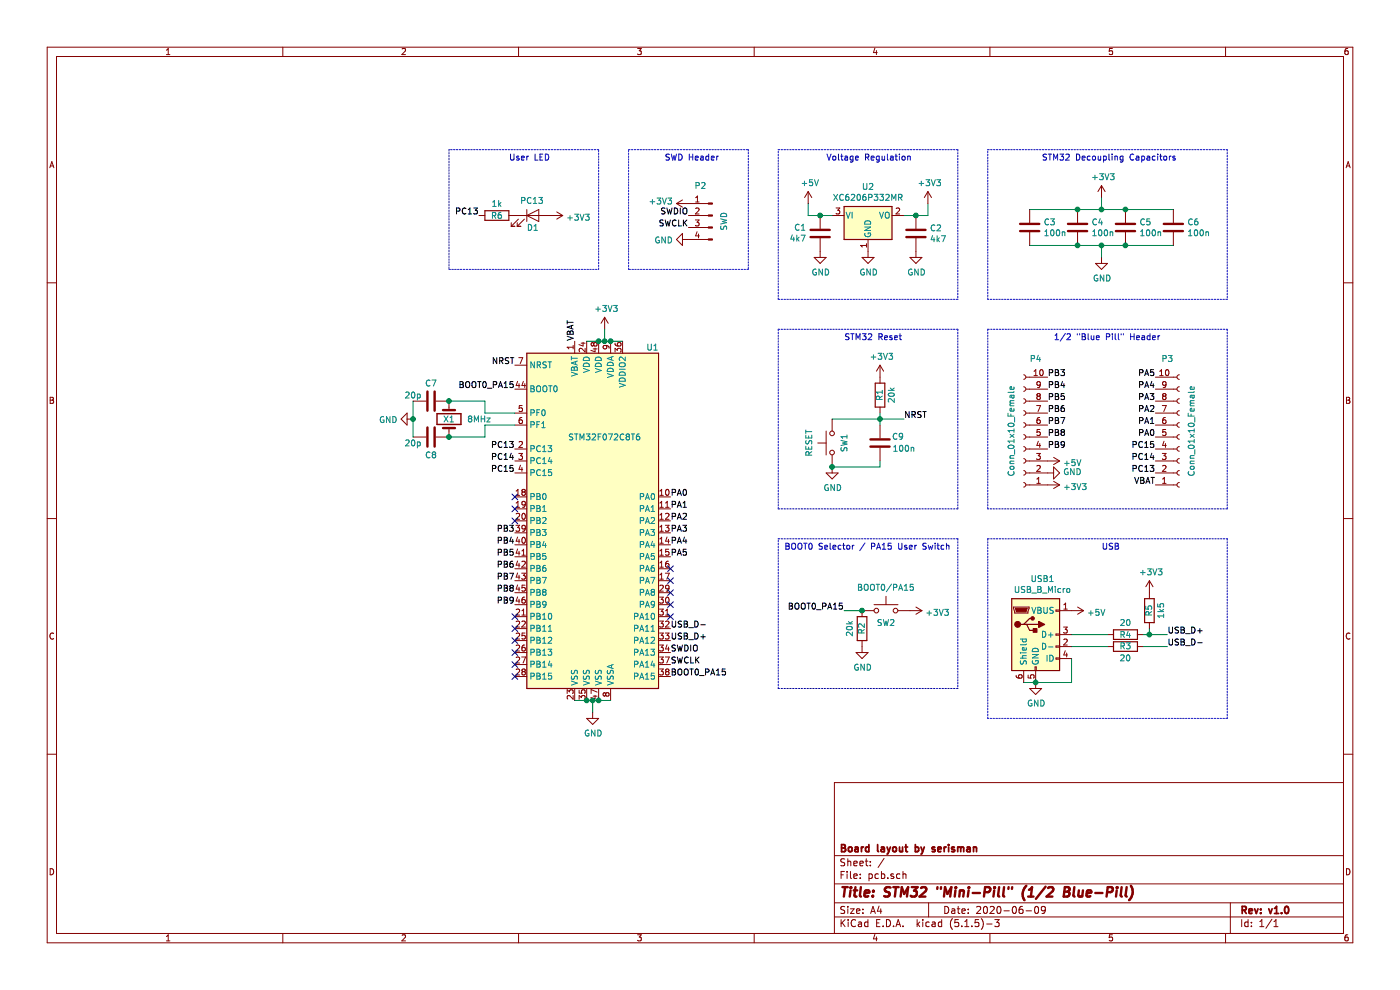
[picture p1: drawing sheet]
EESchema Schematic File Version 4
EELAYER 30 0
EELAYER END
$Descr A4 11693 8268
encoding utf-8
Sheet 1 1
Title "STM32 \"Mini-Pill\" (1/2 Blue-Pill)"
Date "2020-06-09"
Rev "v1.0"
Comp "Board layout by serisman"
Comment1 ""
Comment2 ""
Comment3 ""
Comment4 ""
$EndDescr
$Comp
L MCU_ST_STM32F0:STM32F072C8Tx U1
U 1 1
P 5000 4350
F 0 "U1" H 5450 5800 50  0000 C CNN
F 1 "STM32F072C8T6" H 5050 5050 50  0000 C CNN
F 2 "Package_QFP:LQFP-48_7x7mm_P0.5mm" H 4400 2950 50  0001 R CNN
F 3 "http://www.st.com/st-web-ui/static/active/en/resource/technical/document/datasheet/DM00090510.pdf" H 5000 4350 50  0001 C CNN
	1    5000 4350
	1    0    0    -1  
$EndComp
$Comp
L power:GND #PWR0101
U 1 1
P 4950 5950
F 0 "#PWR0101" H 4950 5700 50  0001 C CNN
F 1 "GND" H 4955 5777 50  0000 C CNN
F 2 "" H 4950 5950 50  0001 C CNN
F 3 "" H 4950 5950 50  0001 C CNN
	1    4950 5950
	1    0    0    -1  
$EndComp
Wire Wire Line
	4800 5850 4900 5850
Connection ~ 4900 5850
Wire Wire Line
	4900 5850 4950 5850
Connection ~ 5000 5850
Wire Wire Line
	5000 5850 5100 5850
Wire Wire Line
	4950 5950 4950 5850
Connection ~ 4950 5850
Wire Wire Line
	4950 5850 5000 5850
$Comp
L power:+3V3 #PWR0102
U 1 1
P 5050 2750
F 0 "#PWR0102" H 5050 2600 50  0001 C CNN
F 1 "+3V3" H 5065 2923 50  0000 C CNN
F 2 "" H 5050 2750 50  0001 C CNN
F 3 "" H 5050 2750 50  0001 C CNN
	1    5050 2750
	1    0    0    -1  
$EndComp
Wire Wire Line
	4900 2850 5000 2850
Connection ~ 5000 2850
Wire Wire Line
	5000 2850 5050 2850
Connection ~ 5100 2850
Wire Wire Line
	5100 2850 5200 2850
Wire Wire Line
	5050 2750 5050 2850
Connection ~ 5050 2850
Wire Wire Line
	5050 2850 5100 2850
$Comp
L Device:C C3
U 1 1
P 8600 1900
F 0 "C3" H 8715 1946 50  0000 L CNN
F 1 "100n" H 8715 1855 50  0000 L CNN
F 2 "modules:C_0805" H 8638 1750 50  0001 C CNN
F 3 "~" H 8600 1900 50  0001 C CNN
	1    8600 1900
	1    0    0    -1  
$EndComp
$Comp
L Device:C C4
U 1 1
P 9000 1900
F 0 "C4" H 9115 1946 50  0000 L CNN
F 1 "100n" H 9115 1855 50  0000 L CNN
F 2 "modules:C_0805" H 9038 1750 50  0001 C CNN
F 3 "~" H 9000 1900 50  0001 C CNN
	1    9000 1900
	1    0    0    -1  
$EndComp
$Comp
L Device:C C5
U 1 1
P 9400 1900
F 0 "C5" H 9515 1946 50  0000 L CNN
F 1 "100n" H 9515 1855 50  0000 L CNN
F 2 "modules:C_0805" H 9438 1750 50  0001 C CNN
F 3 "~" H 9400 1900 50  0001 C CNN
	1    9400 1900
	1    0    0    -1  
$EndComp
$Comp
L Device:C C6
U 1 1
P 9800 1900
F 0 "C6" H 9915 1946 50  0000 L CNN
F 1 "100n" H 9915 1855 50  0000 L CNN
F 2 "modules:C_0805" H 9838 1750 50  0001 C CNN
F 3 "~" H 9800 1900 50  0001 C CNN
	1    9800 1900
	1    0    0    -1  
$EndComp
$Comp
L power:+3V3 #PWR0103
U 1 1
P 9200 1650
F 0 "#PWR0103" H 9200 1500 50  0001 C CNN
F 1 "+3V3" H 9215 1823 50  0000 C CNN
F 2 "" H 9200 1650 50  0001 C CNN
F 3 "" H 9200 1650 50  0001 C CNN
	1    9200 1650
	1    0    0    -1  
$EndComp
$Comp
L power:GND #PWR0104
U 1 1
P 9200 2150
F 0 "#PWR0104" H 9200 1900 50  0001 C CNN
F 1 "GND" H 9205 1977 50  0000 C CNN
F 2 "" H 9200 2150 50  0001 C CNN
F 3 "" H 9200 2150 50  0001 C CNN
	1    9200 2150
	1    0    0    -1  
$EndComp
Wire Wire Line
	8600 1750 9000 1750
Connection ~ 9000 1750
Wire Wire Line
	9000 1750 9200 1750
Connection ~ 9400 1750
Wire Wire Line
	9400 1750 9800 1750
Wire Wire Line
	9800 2050 9400 2050
Connection ~ 9000 2050
Wire Wire Line
	9000 2050 8600 2050
Connection ~ 9400 2050
Wire Wire Line
	9400 2050 9200 2050
Wire Wire Line
	9200 1650 9200 1750
Connection ~ 9200 1750
Wire Wire Line
	9200 1750 9400 1750
Wire Wire Line
	9200 2150 9200 2050
Connection ~ 9200 2050
Wire Wire Line
	9200 2050 9000 2050
$Comp
L Connector:Conn_01x04_Male P2
U 1 1
P 5950 1800
F 0 "P2" H 6050 2050 50  0000 C CNN
F 1 "SWD" V 5850 1750 50  0000 C CNN
F 2 "Connector_PinHeader_2.54mm:PinHeader_1x04_P2.54mm_Horizontal" H 5950 1800 50  0001 C CNN
F 3 "~" H 5950 1800 50  0001 C CNN
	1    5950 1800
	-1   0    0    -1  
$EndComp
$Comp
L power:GND #PWR0105
U 1 1
P 5750 2000
F 0 "#PWR0105" H 5750 1750 50  0001 C CNN
F 1 "GND" V 5755 1872 50  0000 R CNN
F 2 "" H 5750 2000 50  0001 C CNN
F 3 "" H 5750 2000 50  0001 C CNN
	1    5750 2000
	0    1    1    0   
$EndComp
$Comp
L power:+3V3 #PWR0106
U 1 1
P 5750 1700
F 0 "#PWR0106" H 5750 1550 50  0001 C CNN
F 1 "+3V3" V 5765 1828 50  0000 L CNN
F 2 "" H 5750 1700 50  0001 C CNN
F 3 "" H 5750 1700 50  0001 C CNN
	1    5750 1700
	0    -1   -1   0   
$EndComp
$Comp
L Device:C C7
U 1 1
P 3600 3350
F 0 "C7" V 3450 3350 50  0000 C CNN
F 1 "20p" V 3550 3200 50  0000 C CNN
F 2 "modules:C_0805" H 3638 3200 50  0001 C CNN
F 3 "~" H 3600 3350 50  0001 C CNN
	1    3600 3350
	0    1    1    0   
$EndComp
$Comp
L Device:C C8
U 1 1
P 3600 3650
F 0 "C8" V 3750 3650 50  0000 C CNN
F 1 "20p" V 3650 3500 50  0000 C CNN
F 2 "modules:C_0805" H 3638 3500 50  0001 C CNN
F 3 "~" H 3600 3650 50  0001 C CNN
	1    3600 3650
	0    1    1    0   
$EndComp
Wire Wire Line
	3450 3350 3450 3500
$Comp
L power:GND #PWR0107
U 1 1
P 3450 3500
F 0 "#PWR0107" H 3450 3250 50  0001 C CNN
F 1 "GND" V 3455 3372 50  0000 R CNN
F 2 "" H 3450 3500 50  0001 C CNN
F 3 "" H 3450 3500 50  0001 C CNN
	1    3450 3500
	0    1    1    0   
$EndComp
Connection ~ 3450 3500
Wire Wire Line
	3450 3500 3450 3650
$Comp
L Device:C C9
U 1 1
P 7350 3700
F 0 "C9" H 7200 3650 50  0000 C CNN
F 1 "100n" H 7150 3750 50  0000 C CNN
F 2 "modules:C_0805" H 7388 3550 50  0001 C CNN
F 3 "~" H 7350 3700 50  0001 C CNN
	1    7350 3700
	-1   0    0    1   
$EndComp
$Comp
L power:GND #PWR0108
U 1 1
P 6950 3900
F 0 "#PWR0108" H 6950 3650 50  0001 C CNN
F 1 "GND" H 6955 3727 50  0000 C CNN
F 2 "" H 6950 3900 50  0001 C CNN
F 3 "" H 6950 3900 50  0001 C CNN
	1    6950 3900
	1    0    0    -1  
$EndComp
Text Label 4300 3750 2    50   ~ 0
PC13
Text Label 4300 3850 2    50   ~ 0
PC14
Text Label 4300 3950 2    50   ~ 0
PC15
Text Label 5600 4150 0    50   ~ 0
PA0
Text Label 5600 4250 0    50   ~ 0
PA1
Text Label 5600 4350 0    50   ~ 0
PA2
Text Label 5600 4450 0    50   ~ 0
PA3
Text Label 5600 4550 0    50   ~ 0
PA4
Text Label 5600 4650 0    50   ~ 0
PA5
Text Label 4300 4450 2    50   ~ 0
PB3
Text Label 4300 4550 2    50   ~ 0
PB4
Text Label 4300 4650 2    50   ~ 0
PB5
Text Label 4300 4750 2    50   ~ 0
PB6
Text Label 4300 4850 2    50   ~ 0
PB7
Text Label 4300 4950 2    50   ~ 0
PB8
Text Label 4300 5050 2    50   ~ 0
PB9
Text Label 4800 2850 1    50   ~ 0
VBAT
$Comp
L Connector:Conn_01x10_Female P4
U 1 1
P 8550 3650
F 0 "P4" H 8450 3000 50  0000 C CNN
F 1 "Conn_01x10_Female" V 8650 3600 50  0000 C CNN
F 2 "Connector_PinSocket_2.54mm:PinSocket_1x10_P2.54mm_Vertical" H 8550 3650 50  0001 C CNN
F 3 "~" H 8550 3650 50  0001 C CNN
	1    8550 3650
	-1   0    0    1   
$EndComp
$Comp
L Connector:Conn_01x10_Female P3
U 1 1
P 9850 3650
F 0 "P3" H 9750 3000 50  0000 C CNN
F 1 "Conn_01x10_Female" V 9950 3600 50  0000 C CNN
F 2 "Connector_PinSocket_2.54mm:PinSocket_1x10_P2.54mm_Vertical" H 9850 3650 50  0001 C CNN
F 3 "~" H 9850 3650 50  0001 C CNN
	1    9850 3650
	1    0    0    1   
$EndComp
Text Label 8750 3150 0    50   ~ 0
PB3
$Comp
L power:GND #PWR0109
U 1 1
P 8750 3950
F 0 "#PWR0109" H 8750 3700 50  0001 C CNN
F 1 "GND" V 8755 3822 50  0000 R CNN
F 2 "" H 8750 3950 50  0001 C CNN
F 3 "" H 8750 3950 50  0001 C CNN
	1    8750 3950
	0    -1   -1   0   
$EndComp
$Comp
L power:+3V3 #PWR0110
U 1 1
P 8750 4050
F 0 "#PWR0110" H 8750 3900 50  0001 C CNN
F 1 "+3V3" V 8765 4178 50  0000 L CNN
F 2 "" H 8750 4050 50  0001 C CNN
F 3 "" H 8750 4050 50  0001 C CNN
	1    8750 4050
	0    1    1    0   
$EndComp
$Comp
L power:+5V #PWR0111
U 1 1
P 8750 3850
F 0 "#PWR0111" H 8750 3700 50  0001 C CNN
F 1 "+5V" V 8765 3978 50  0000 L CNN
F 2 "" H 8750 3850 50  0001 C CNN
F 3 "" H 8750 3850 50  0001 C CNN
	1    8750 3850
	0    1    1    0   
$EndComp
Text Label 8750 3750 0    50   ~ 0
PB9
Text Label 8750 3650 0    50   ~ 0
PB8
Text Label 8750 3550 0    50   ~ 0
PB7
Text Label 8750 3450 0    50   ~ 0
PB6
Text Label 8750 3350 0    50   ~ 0
PB5
Text Label 8750 3250 0    50   ~ 0
PB4
Text Label 9650 3150 2    50   ~ 0
PA5
Text Label 9650 3250 2    50   ~ 0
PA4
Text Label 9650 3350 2    50   ~ 0
PA3
Text Label 9650 3450 2    50   ~ 0
PA2
Text Label 9650 3550 2    50   ~ 0
PA1
Text Label 9650 3650 2    50   ~ 0
PA0
Text Label 9650 3750 2    50   ~ 0
PC15
Text Label 9650 3850 2    50   ~ 0
PC14
Text Label 9650 3950 2    50   ~ 0
PC13
Text Label 9650 4050 2    50   ~ 0
VBAT
Text Notes 8800 2850 0    50   ~ 0
1/2 "Blue Pill" Header
$Comp
L Regulator_Linear:XC6206PxxxMR U2
U 1 1
P 7250 1800
F 0 "U2" H 7250 2042 50  0000 C CNN
F 1 "XC6206P332MR" H 7250 1951 50  0000 C CNN
F 2 "Package_TO_SOT_SMD:SOT-23" H 7250 2025 50  0001 C CIN
F 3 "https://www.torexsemi.com/file/xc6206/XC6206.pdf" H 7250 1800 50  0001 C CNN
	1    7250 1800
	1    0    0    -1  
$EndComp
$Comp
L power:GND #PWR0112
U 1 1
P 7250 2100
F 0 "#PWR0112" H 7250 1850 50  0001 C CNN
F 1 "GND" H 7255 1927 50  0000 C CNN
F 2 "" H 7250 2100 50  0001 C CNN
F 3 "" H 7250 2100 50  0001 C CNN
	1    7250 2100
	1    0    0    -1  
$EndComp
$Comp
L Device:C C2
U 1 1
P 7650 1950
F 0 "C2" H 7765 1996 50  0000 L CNN
F 1 "4k7" H 7765 1905 50  0000 L CNN
F 2 "modules:C_0805" H 7688 1800 50  0001 C CNN
F 3 "~" H 7650 1950 50  0001 C CNN
	1    7650 1950
	1    0    0    -1  
$EndComp
$Comp
L power:GND #PWR0113
U 1 1
P 7650 2100
F 0 "#PWR0113" H 7650 1850 50  0001 C CNN
F 1 "GND" H 7655 1927 50  0000 C CNN
F 2 "" H 7650 2100 50  0001 C CNN
F 3 "" H 7650 2100 50  0001 C CNN
	1    7650 2100
	1    0    0    -1  
$EndComp
$Comp
L power:GND #PWR0114
U 1 1
P 6850 2100
F 0 "#PWR0114" H 6850 1850 50  0001 C CNN
F 1 "GND" H 6855 1927 50  0000 C CNN
F 2 "" H 6850 2100 50  0001 C CNN
F 3 "" H 6850 2100 50  0001 C CNN
	1    6850 2100
	1    0    0    -1  
$EndComp
Wire Wire Line
	6850 1800 6950 1800
Wire Wire Line
	7550 1800 7650 1800
$Comp
L power:+3V3 #PWR0115
U 1 1
P 7750 1700
F 0 "#PWR0115" H 7750 1550 50  0001 C CNN
F 1 "+3V3" H 7765 1873 50  0000 C CNN
F 2 "" H 7750 1700 50  0001 C CNN
F 3 "" H 7750 1700 50  0001 C CNN
	1    7750 1700
	1    0    0    -1  
$EndComp
$Comp
L power:+5V #PWR0116
U 1 1
P 6750 1700
F 0 "#PWR0116" H 6750 1550 50  0001 C CNN
F 1 "+5V" H 6765 1873 50  0000 C CNN
F 2 "" H 6750 1700 50  0001 C CNN
F 3 "" H 6750 1700 50  0001 C CNN
	1    6750 1700
	1    0    0    -1  
$EndComp
Wire Wire Line
	7750 1700 7750 1800
Wire Wire Line
	7750 1800 7650 1800
Connection ~ 7650 1800
Wire Wire Line
	6750 1700 6750 1800
Wire Wire Line
	6750 1800 6850 1800
Connection ~ 6850 1800
Text Notes 6900 1350 0    50   ~ 0
Voltage Regulation
Wire Notes Line
	6500 1250 8000 1250
Wire Notes Line
	8000 1250 8000 2500
Wire Notes Line
	8000 2500 6500 2500
Wire Notes Line
	6500 2500 6500 1250
Text Label 5750 1800 2    50   ~ 0
SWDIO
Text Label 5750 1900 2    50   ~ 0
SWCLK
NoConn ~ 4300 4150
NoConn ~ 4300 4250
NoConn ~ 4300 4350
NoConn ~ 4300 5150
NoConn ~ 4300 5350
NoConn ~ 4300 5450
NoConn ~ 4300 5550
NoConn ~ 4300 5650
NoConn ~ 5600 4750
NoConn ~ 5600 4850
NoConn ~ 5600 4950
NoConn ~ 5600 5050
NoConn ~ 5600 5150
NoConn ~ 4300 5250
Text Label 5600 5250 0    50   ~ 0
USB_D-
Text Label 5600 5350 0    50   ~ 0
USB_D+
$Comp
L Device:R R2
U 1 1
P 7200 5250
F 0 "R2" V 7200 5250 50  0000 C CNN
F 1 "20k" V 7300 5250 50  0000 C CNN
F 2 "modules:R_0805" V 7130 5250 50  0001 C CNN
F 3 "~" H 7200 5250 50  0001 C CNN
	1    7200 5250
	-1   0    0    1   
$EndComp
$Comp
L power:GND #PWR0117
U 1 1
P 7200 5400
F 0 "#PWR0117" H 7200 5150 50  0001 C CNN
F 1 "GND" H 7205 5227 50  0000 C CNN
F 2 "" H 7200 5400 50  0001 C CNN
F 3 "" H 7200 5400 50  0001 C CNN
	1    7200 5400
	1    0    0    -1  
$EndComp
$Comp
L power:+3V3 #PWR0118
U 1 1
P 7600 5100
F 0 "#PWR0118" H 7600 4950 50  0001 C CNN
F 1 "+3V3" V 7615 5228 50  0000 L CNN
F 2 "" H 7600 5100 50  0001 C CNN
F 3 "" H 7600 5100 50  0001 C CNN
	1    7600 5100
	0    1    1    0   
$EndComp
Text Label 5600 5450 0    50   ~ 0
SWDIO
Text Label 5600 5550 0    50   ~ 0
SWCLK
Wire Notes Line
	5250 1250 6250 1250
Wire Notes Line
	6250 1250 6250 2250
Wire Notes Line
	6250 2250 5250 2250
Wire Notes Line
	5250 2250 5250 1250
Text Notes 5550 1350 0    50   ~ 0
SWD Header
$Comp
L Device:R R1
U 1 1
P 7350 3300
F 0 "R1" V 7350 3300 50  0000 C CNN
F 1 "20k" V 7250 3300 50  0000 C CNN
F 2 "modules:R_0805" V 7280 3300 50  0001 C CNN
F 3 "~" H 7350 3300 50  0001 C CNN
	1    7350 3300
	-1   0    0    1   
$EndComp
$Comp
L power:+3V3 #PWR0119
U 1 1
P 7350 3150
F 0 "#PWR0119" H 7350 3000 50  0001 C CNN
F 1 "+3V3" H 7365 3323 50  0000 C CNN
F 2 "" H 7350 3150 50  0001 C CNN
F 3 "" H 7350 3150 50  0001 C CNN
	1    7350 3150
	1    0    0    -1  
$EndComp
$Comp
L Device:C C1
U 1 1
P 6850 1950
F 0 "C1" H 6735 1904 50  0000 R CNN
F 1 "4k7" H 6735 1995 50  0000 R CNN
F 2 "modules:C_0805" H 6888 1800 50  0001 C CNN
F 3 "~" H 6850 1950 50  0001 C CNN
	1    6850 1950
	1    0    0    1   
$EndComp
Wire Wire Line
	7200 5100 7050 5100
Connection ~ 7200 5100
Text Label 7050 5100 2    50   ~ 0
BOOT0_PA15
Text Label 5600 5650 0    50   ~ 0
BOOT0_PA15
Text Label 4300 3250 2    50   ~ 0
BOOT0_PA15
Wire Wire Line
	4050 3350 4050 3450
Wire Wire Line
	4050 3550 4050 3650
Wire Wire Line
	4050 3450 4300 3450
Wire Wire Line
	4050 3550 4300 3550
Text Notes 6550 4600 0    50   ~ 0
BOOT0 Selector / PA15 User Switch
$Comp
L Connector:USB_B_Micro USB1
U 1 1
P 8650 5300
F 0 "USB1" H 8707 5767 50  0000 C CNN
F 1 "USB_B_Micro" H 8707 5676 50  0000 C CNN
F 2 "modules:USB_Micro_B_Male" H 8800 5250 50  0001 C CNN
F 3 "~" H 8800 5250 50  0001 C CNN
	1    8650 5300
	1    0    0    -1  
$EndComp
Wire Wire Line
	8950 5500 8950 5700
Wire Wire Line
	8950 5700 8650 5700
Connection ~ 8650 5700
Wire Wire Line
	8650 5700 8550 5700
$Comp
L power:+5V #PWR0120
U 1 1
P 8950 5100
F 0 "#PWR0120" H 8950 4950 50  0001 C CNN
F 1 "+5V" V 8965 5228 50  0000 L CNN
F 2 "" H 8950 5100 50  0001 C CNN
F 3 "" H 8950 5100 50  0001 C CNN
	1    8950 5100
	0    1    1    0   
$EndComp
$Comp
L power:GND #PWR0121
U 1 1
P 8650 5700
F 0 "#PWR0121" H 8650 5450 50  0001 C CNN
F 1 "GND" H 8655 5527 50  0000 C CNN
F 2 "" H 8650 5700 50  0001 C CNN
F 3 "" H 8650 5700 50  0001 C CNN
	1    8650 5700
	1    0    0    -1  
$EndComp
$Comp
L Device:R R4
U 1 1
P 9400 5300
F 0 "R4" V 9400 5300 50  0000 C CNN
F 1 "20" V 9300 5300 50  0000 C CNN
F 2 "modules:R_0805" V 9330 5300 50  0001 C CNN
F 3 "~" H 9400 5300 50  0001 C CNN
	1    9400 5300
	0    1    1    0   
$EndComp
$Comp
L Device:R R3
U 1 1
P 9400 5400
F 0 "R3" V 9400 5400 50  0000 C CNN
F 1 "20" V 9300 5400 50  0000 C CNN
F 2 "modules:R_0805" V 9330 5400 50  0001 C CNN
F 3 "~" H 9400 5400 50  0001 C CNN
	1    9400 5400
	0    -1   -1   0   
$EndComp
$Comp
L Device:R R5
U 1 1
P 9600 5100
F 0 "R5" V 9600 5100 50  0000 C CNN
F 1 "1k5" V 9500 5100 50  0000 C CNN
F 2 "modules:R_0805" V 9530 5100 50  0001 C CNN
F 3 "~" H 9600 5100 50  0001 C CNN
	1    9600 5100
	-1   0    0    1   
$EndComp
$Comp
L Switch:SW_Push SW1
U 1 1
P 6950 3700
F 0 "SW1" H 6950 3600 50  0000 C CNN
F 1 "RESET" H 6950 3894 50  0000 C CNN
F 2 "modules:SMD-SW_Push_3.5x4.55_Side" H 6950 3900 50  0001 C CNN
F 3 "~" H 6950 3900 50  0001 C CNN
	1    6950 3700
	0    -1   -1   0   
$EndComp
Wire Wire Line
	7350 3450 7350 3500
Wire Wire Line
	6950 3900 7350 3900
Wire Wire Line
	7350 3900 7350 3850
Connection ~ 6950 3900
Wire Wire Line
	6950 3500 7350 3500
Connection ~ 7350 3500
Wire Wire Line
	7350 3500 7350 3550
Wire Wire Line
	7350 3500 7550 3500
Text Label 4300 3050 2    50   ~ 0
NRST
Text Label 7550 3500 0    50   ~ 0
NRST
Wire Notes Line
	6500 2750 8000 2750
Wire Notes Line
	8000 2750 8000 4250
Wire Notes Line
	8000 4250 6500 4250
Wire Notes Line
	6500 4250 6500 2750
Text Notes 7050 2850 0    50   ~ 0
STM32 Reset
$Comp
L power:+3V3 #PWR0122
U 1 1
P 9600 4950
F 0 "#PWR0122" H 9600 4800 50  0001 C CNN
F 1 "+3V3" H 9615 5123 50  0000 C CNN
F 2 "" H 9600 4950 50  0001 C CNN
F 3 "" H 9600 4950 50  0001 C CNN
	1    9600 4950
	1    0    0    -1  
$EndComp
Wire Wire Line
	8950 5300 9250 5300
Wire Wire Line
	8950 5400 9250 5400
Wire Wire Line
	9550 5300 9600 5300
Wire Wire Line
	9600 5300 9600 5250
Wire Wire Line
	9550 5400 9750 5400
Wire Wire Line
	9600 5300 9750 5300
Connection ~ 9600 5300
Text Label 9750 5400 0    50   ~ 0
USB_D-
Text Label 9750 5300 0    50   ~ 0
USB_D+
Wire Notes Line
	8250 4500 10250 4500
Wire Notes Line
	10250 4500 10250 6000
Wire Notes Line
	10250 6000 8250 6000
Wire Notes Line
	8250 6000 8250 4500
Text Notes 9200 4600 0    50   ~ 0
USB
Wire Notes Line
	8250 1250 10250 1250
Wire Notes Line
	10250 1250 10250 2500
Wire Notes Line
	10250 2500 8250 2500
Wire Notes Line
	8250 2500 8250 1250
Text Notes 8700 1350 0    50   ~ 0
STM32 Decoupling Capacitors
$Comp
L Device:Crystal X1
U 1 1
P 3750 3500
F 0 "X1" V 3750 3450 50  0000 L CNN
F 1 "8MHz" V 3750 3650 50  0000 L CNN
F 2 "Crystal:Crystal_SMD_5032-2Pin_5.0x3.2mm" H 3750 3500 50  0001 C CNN
F 3 "~" H 3750 3500 50  0001 C CNN
	1    3750 3500
	0    1    1    0   
$EndComp
Wire Wire Line
	3750 3350 4050 3350
Wire Wire Line
	3750 3650 4050 3650
Connection ~ 3750 3350
Connection ~ 3750 3650
Wire Notes Line
	8250 2750 10250 2750
Wire Notes Line
	10250 2750 10250 4250
Wire Notes Line
	10250 4250 8250 4250
Wire Notes Line
	8250 4250 8250 2750
Wire Notes Line
	6500 4500 8000 4500
Wire Notes Line
	8000 4500 8000 5750
Wire Notes Line
	8000 5750 6500 5750
Wire Notes Line
	6500 5750 6500 4500
$Comp
L Switch:SW_Push SW2
U 1 1
P 7400 5100
F 0 "SW2" H 7400 5000 50  0000 C CNN
F 1 "BOOT0/PA15" H 7400 5294 50  0000 C CNN
F 2 "modules:SMD-SW_Push_3.5x4.55_Side" H 7400 5300 50  0001 C CNN
F 3 "~" H 7400 5300 50  0001 C CNN
	1    7400 5100
	-1   0    0    -1  
$EndComp
$Comp
L Device:LED D1
U 1 1
P 4450 1800
F 0 "D1" H 4450 1700 50  0000 C CNN
F 1 "PC13" H 4443 1925 50  0000 C CNN
F 2 "modules:LED_0805" H 4450 1800 50  0001 C CNN
F 3 "~" H 4450 1800 50  0001 C CNN
	1    4450 1800
	1    0    0    -1  
$EndComp
Text Label 4000 1800 2    50   ~ 0
PC13
$Comp
L power:+3V3 #PWR0123
U 1 1
P 4600 1800
F 0 "#PWR0123" H 4600 1650 50  0001 C CNN
F 1 "+3V3" V 4615 1928 50  0000 L CNN
F 2 "" H 4600 1800 50  0001 C CNN
F 3 "" H 4600 1800 50  0001 C CNN
	1    4600 1800
	0    1    1    0   
$EndComp
$Comp
L Device:R R6
U 1 1
P 4150 1800
F 0 "R6" V 4150 1800 50  0000 C CNN
F 1 "1k" V 4050 1800 50  0000 C CNN
F 2 "modules:R_0805" V 4080 1800 50  0001 C CNN
F 3 "~" H 4150 1800 50  0001 C CNN
	1    4150 1800
	0    1    1    0   
$EndComp
Wire Notes Line
	5000 2250 5000 1250
Wire Notes Line
	5000 1250 3750 1250
Wire Notes Line
	3750 1250 3750 2250
Wire Notes Line
	3750 2250 5000 2250
Text Notes 4250 1350 0    50   ~ 0
User LED
$EndSCHEMATC
